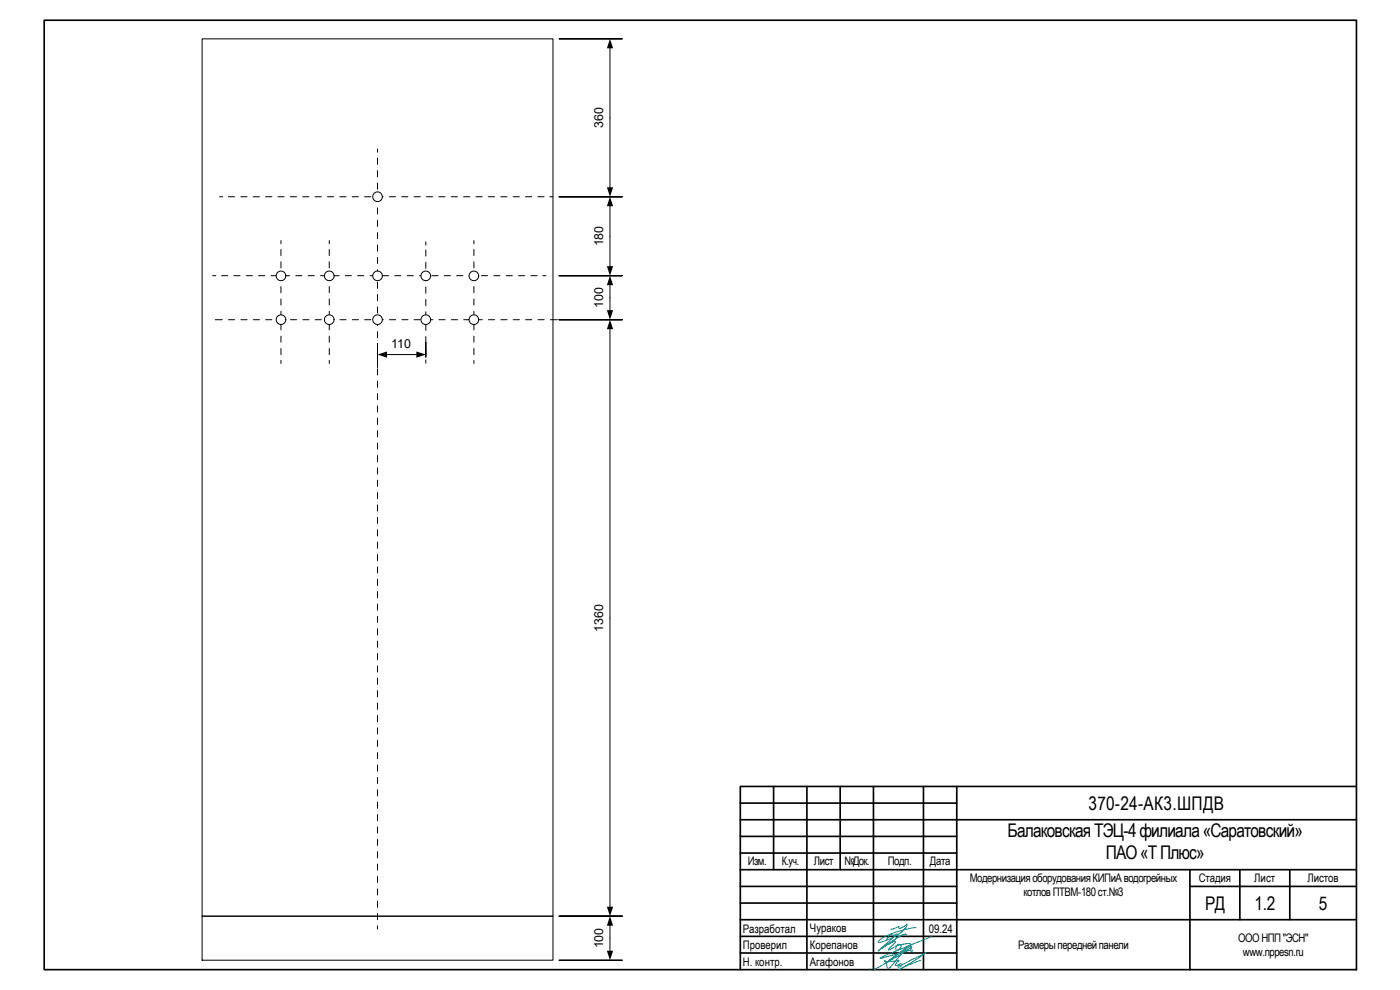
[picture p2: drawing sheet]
<svg xmlns="http://www.w3.org/2000/svg" width="420mm" height="297mm" viewBox="0 0 420 297" stroke-linecap="round" stroke-linejoin="round" font-family="sans-serif">
<g fill="none" stroke="#000" stroke-width=".5">
<path d="M13.3 6.1h393.8v284.8h-393.8zM232.2 236v24.9M242.2 236v54.9M252.1 236v24.9M262.1 236v54.9M277.1 236v54.9M287.1 236v54.9M407.1 236h-184.9v54.9M222.2 246h184.9M222.2 241h64.9M222.2 251h64.9M222.2 255.9h64.9"/>
<path d="M222.2 260.9h184.9M222.2 266h64.9M222.2 271h64.9M357.1 260.9v30M357.1 266h50M372.1 260.9v15M387.1 260.9v15M407.1 275.9h-184.9M222.2 285.9h64.9M222.2 280.9h64.9"/>
</g>
<path d="M274.9 278.4a22.7 22.7 0 0 0-11.2 3.9l-.1 .5a14.5 14.5 0 0 0 8.4-4.7l.2-.8-2.1 1.3a.29 .29 0 0 1-.4-.2 .29 .29 0 0 1 .1-.4l-2.5 .8M261.1 290.7l-.1 .3M269.8 291l4.7-2.8 3.4-2.4-5.4 2.8a3.8 3.8 0 0 1-2.6 1 .37 .37 0 0 1 .3-.5 .37 .37 0 0 1 .4 .5 .6 .6 0 0 1-.4 .6 .6 .6 0 0 1-.7-.3l.3-.4-.9 .3a.54 .54 0 0 1-.2-.6 .54 .54 0 0 1 .5-.4 .51 .51 0 0 0 .5-.7h-.1a7.5 7.5 0 0 1-4.2 .2l.1-.1a1.25 1.25 0 0 1 .6 1.5 .57 .57 0 0 0 .3 .8 .57 .57 0 0 0 .7-.2l1.5-1.8a14.9 14.9 0 0 1 4.9-4.7v.3l-3.2 2.3-8.2 4.6M276.4 288.1l-3.8 1.4-2.8 1.5M279.6 281l-15.5 6.5 .2 .1 9.1-2.6 .5 .2-.2 .3-.3-.1-.2-.3 .3-.6a.49 .49 0 0 0-.1-.5 .49 .49 0 0 0-.5-.1l-7.1 5 7.5-5.7-.6-.1-3.4 .5a.62 .62 0 0 1 1-.1 .62 .62 0 0 1-.2 1l-1 .6-.3-.4 .3-1-2.1 1.3h-.4l2.1-2.2v-.3l-.2-.1-3.9 2.1 5.4-3.6 1.9-.6-1.9 .6-6.5 4.4 5.7-5.1-1.1 .4-.9-.3-1.1 1.6" fill="none" stroke="#008080" stroke-width=".3"/>
<g fill="none" stroke="#000" stroke-width=".3">
<path d="M65.9 59h.9M68.5 59h1.9M72.3 59h1.8M76 59h1.8M79.7 59h1.9M83.4 59h1.9M87.1 59h1.9M90.8 59h1.9M94.6 59h1.8M98.3 59h1.8M102 59h1.9M105.7 59h1.9"/>
<path d="M109.4 59h1.9M113.1 59h1.9M113.3 44.7v1M113.3 47.5v1.9M113.3 51.2v1.9M113.3 54.9v1.9M113.3 58.6v1.9M116.8 59h1.9M120.6 59h1.8M124.3 59h1.8M128 59h1.8M131.7 59h1.9"/>
<path d="M135.4 59h1.9M139.1 59h1.9M142.8 59h1.9M146.6 59h1.8M150.3 59h1.8M154 59h1.9M157.7 59h1.9M161.4 59h1.9M165 59h1M113.3 62.4v1.8M113.3 66.1v1.8M113.3 69.8v1.8"/>
<path d="M113.3 73.5v1.9M113.3 77.2v1.9M63.8 82.7h1M64.6 95.9h2.1M66.5 82.7h1.8M68.6 95.9h1.8M70.2 82.7h1.8M72.3 95.9h1.9M73.9 82.7h1.8M76 95.9h1.9M77.6 82.7h1.9M79.7 95.9h1.9"/>
<path d="M81.3 82.7h1.9M83.4 95.9h1.9M85 82.7h1.9M87.2 95.9h1.8M88.8 82.7h1.8M90.9 95.9h1.8M92.5 82.7h1.8M94.6 95.9h1.8M96.2 82.7h1.8M98.3 95.9h1.8M99.9 82.7h1.9M102 95.9h1.9"/>
<path d="M103.6 82.7h1.9M105.7 95.9h1.9M107.3 82.7h1.9M109.4 95.9h1.9M111.1 82.7h1.8M113.2 95.9h1.8M113.3 80.9v1.9M113.3 84.6v1.9M113.3 88.3v1.9M113.3 92.1v1.8M113.3 95.8v1.8M113.3 99.5v1.9"/>
<path d="M114.8 82.7h1.8M116.9 95.9h1.8M118.5 82.7h1.8M120.6 95.9h1.9M122.2 82.7h1.8M124.3 95.9h1.9M125.9 82.7h1.9M128 95.9h1.9M129.6 82.7h1.9M131.7 95.9h1.9M133.3 82.7h1.9M135.5 95.9h1.8"/>
<path d="M137 82.7h1.9M139.2 95.9h1.8M140.8 82.7h1.8M142.9 95.9h1.8M144.5 82.7h1.8M146.6 95.9h1.9M148.2 82.7h1.8M150.3 95.9h1.9M151.9 82.7h1.9M154 95.9h1.9M155.6 82.7h1.9M157.7 95.9h1.9"/>
<path d="M159.3 82.7h1.9M161.4 95.9h1.9M162.9 82.7h.9M165.2 95.9h2.1M113.3 103.2v1.9M113.3 106.9v1.9M113.3 110.6v1.9M113.3 114.4v1.8M113.3 118.1v1.8M113.3 121.8v1.9M113.3 125.5v1.9M113.3 129.2v1.9"/>
<path d="M113.3 132.9v1.9M113.3 136.7v1.8M113.3 140.4v1.8M113.3 144.1v1.8M113.3 147.8v1.8M113.3 151.5v1.9M113.3 155.2v1.9M113.3 158.9v1.9M113.3 162.6v1.9M113.3 166.4v1.8M113.3 170.1v1.8M113.3 173.8v1.9"/>
<path d="M113.3 177.5v1.9M113.3 181.2v1.9M113.3 184.9v1.9M113.3 188.7v1.8M113.3 192.4v1.8M113.3 196.1v1.9M113.3 199.8v1.9M113.3 203.5v1.9M113.3 207.2v1.9M113.3 210.9v1.9M113.3 214.7v1.8M113.3 218.4v1.8"/>
<path d="M113.3 222.1v1.8M113.3 225.8v1.9M113.3 229.5v1.9M113.3 233.2v1.9M113.3 237v1.8M113.3 240.7v1.8M113.3 244.4v1.8M113.3 248.1v1.9M113.3 251.8v1.9M113.3 255.5v1.9M113.3 259.2v1.9M113.3 263v1.8"/>
<path d="M113.3 266.7v1.8M113.3 270.4v1.8M113.3 274.1v1.8M113.3 277.8v.9"/>
</g>
<circle cx="113.3" cy="59" r="1.45" fill="#fff"/>
<g fill="none" stroke="#000" stroke-width=".3">
<path d="M60.7 11.7h105.3v263.2h-105.3zM183.1 98.5v173.8M186.7 95.9h-18.9h18.9M60.7 274.9h105.3v13.2h-105.3zM186.7 274.9h-18.9h18.9"/>
<circle cx="113.3" cy="59" r="1.45"/>
</g>
<path d="M183.1 95.9l.9 2.9h-1.9zM182.1 272.1h1.9l-.9 2.8z" fill="#000"/>
<path d="M176.9 180.8h5.4v9.2h-5.4z" fill="#fff"/>
<path d="M183.1 277.5v8M186.7 274.9h-18.9h18.9M186.7 288.1h-18.9h18.9" fill="none" stroke="#000" stroke-width=".3"/>
<path d="M183.1 274.9l.9 2.8h-1.9zM182.1 285.3h1.9l-.9 2.8z" fill="#000"/>
<path d="M176.9 277.9h5.4v7.1h-5.4z" fill="#fff"/>
<path d="M183.1 14.3v42.2M186.7 11.7h-18.9h18.9M186.7 59h-18.9h18.9" fill="none" stroke="#000" stroke-width=".3"/>
<path d="M183.1 11.7l.9 2.8h-1.9zM182.1 56.2h1.9l-.9 2.8z" fill="#000"/>
<path d="M176.9 31.8h5.4v7.1h-5.4z" fill="#fff"/>
<path d="M186.7 59h-18.9h18.9M183.1 61.7v18.5M186.7 82.7h-18.9h18.9" fill="none" stroke="#000" stroke-width=".3"/>
<path d="M183.1 59l.9 2.9h-1.9zM182.1 79.9h1.9l-.9 2.8z" fill="#000"/>
<path d="M176.9 67.3h5.4v7.2h-5.4z" fill="#fff"/>
<g fill="none" stroke="#000" stroke-width=".3">
<path d="M84.3 72.2v.9M84.3 74.8v1.9M84.3 78.5v1.9M127.8 72.6v.9M127.8 75v1.8M127.8 78.7v1.8M142.2 72.2v.9M142.2 74.8v1.9M142.2 78.5v1.9M84.3 82.3v1.8M84.3 86v1.8M84.3 89.7v1.8"/>
<path d="M84.3 93.4v1.9M84.3 97.1v1.9M127.8 82.4v1.9M127.8 86.1v1.9M127.8 89.8v1.9M127.8 93.6v1.8M127.8 97.3v1.8M142.2 82.3v1.8M142.2 86v1.8M142.2 89.7v1.8M142.2 93.4v1.9M142.2 97.1v1.9"/>
<path d="M84.3 100.8v1.9M84.3 104.6v1.8M84.3 108.1v1M113.3 110.1v-7.1v7.1M115.9 106.4h9.3M127.8 102.7v4.5v-4.5M127.8 101v1.8M127.8 104.7v1.9M127.8 108v1M142.2 100.8v1.9M142.2 104.6v1.8M142.2 108.1v1"/>
</g>
<path d="M113.3 106.4l2.9-.9v1.8zM125 105.5l2.8 .9-2.8 .9z" fill="#000"/>
<path d="M117 100.3h7.1v5.4h-7.1z" fill="#fff"/>
<path d="M183.1 85.3v8M186.7 95.9h-18.9h18.9M186.7 82.7h-18.9h18.9" fill="none" stroke="#000" stroke-width=".3"/>
<path d="M183.1 82.7l.9 2.9h-1.9zM182.1 93.1h1.9l-.9 2.8z" fill="#000"/>
<path d="M176.9 85.8h5.4v7.1h-5.4z" fill="#fff"/>
<path d="M98.8 72.2v.9M98.8 74.8v1.9M98.8 78.5v1.9M98.8 82.3v1.8M98.8 86v1.8M98.8 89.7v1.8M98.8 93.4v1.9M98.8 97.1v1.9M98.8 100.8v1.9M98.8 104.6v1.8M98.8 108.1v1" fill="none" stroke="#000" stroke-width=".3"/>
<circle cx="142.2" cy="82.8" r="1.45" fill="#fff"/>
<circle cx="142.2" cy="82.8" r="1.45" fill="none" stroke="#000" stroke-width=".3"/>
<circle cx="127.8" cy="82.8" r="1.45" fill="#fff"/>
<circle cx="127.8" cy="82.8" r="1.45" fill="none" stroke="#000" stroke-width=".3"/>
<circle cx="113.3" cy="82.8" r="1.45" fill="#fff"/>
<circle cx="113.3" cy="82.8" r="1.45" fill="none" stroke="#000" stroke-width=".3"/>
<circle cx="98.8" cy="82.8" r="1.45" fill="#fff"/>
<circle cx="98.8" cy="82.8" r="1.45" fill="none" stroke="#000" stroke-width=".3"/>
<circle cx="84.3" cy="82.8" r="1.45" fill="#fff"/>
<circle cx="84.3" cy="82.8" r="1.45" fill="none" stroke="#000" stroke-width=".3"/>
<circle cx="142.2" cy="95.9" r="1.45" fill="#fff"/>
<circle cx="142.2" cy="95.9" r="1.45" fill="none" stroke="#000" stroke-width=".3"/>
<circle cx="127.8" cy="95.9" r="1.45" fill="#fff"/>
<circle cx="127.8" cy="95.9" r="1.45" fill="none" stroke="#000" stroke-width=".3"/>
<circle cx="113.3" cy="95.9" r="1.45" fill="#fff"/>
<circle cx="113.3" cy="95.9" r="1.45" fill="none" stroke="#000" stroke-width=".3"/>
<circle cx="98.8" cy="95.9" r="1.45" fill="#fff"/>
<circle cx="98.8" cy="95.9" r="1.45" fill="none" stroke="#000" stroke-width=".3"/>
<circle cx="84.3" cy="95.9" r="1.45" fill="#fff"/>
<circle cx="84.3" cy="95.9" r="1.45" fill="none" stroke="#000" stroke-width=".3"/>
<g font-size="5.7">
<text x="326.7" y="243">370-24-АК3.ШПДВ</text>
<text x="302.4" y="251.2">БалаковскаяТЭЦ-4филиала«Саратовский»</text>
<text x="331.9" y="257.8">ПАО«ТПлюс»</text>
<text x="361.7" y="272.9">РД</text>
<text x="376.5" y="272.9">1.2</text>
<text x="395.8" y="272.9">5</text>
</g>
<g font-size="3.7">
<text x="181" y="38.4" transform="rotate(-90 181 38.4)">360</text>
<text x="181" y="74" transform="rotate(-90 181 74)">180</text>
<text x="181" y="92.4" transform="rotate(-90 181 92.4)">100</text>
<text x="117.4" y="104.3">110</text>
<text x="181" y="189.5" transform="rotate(-90 181 189.5)">1360</text>
<text x="181" y="284.6" transform="rotate(-90 181 284.6)">100</text>
</g>
<g font-size="3.5">
<text x="224.4" y="259.7">Изм.</text>
<text x="234.7" y="259.7">К.уч.</text>
<text x="244.3" y="259.7">Лист</text>
<text x="253.4" y="259.7">№Док.</text>
<text x="266.4" y="259.7">Подп.</text>
<text x="279" y="259.7">Дата</text>
<text x="291.1" y="264.7">МодернизацияоборудованияКИПиАводогрейных</text>
<text x="307.2" y="268.8">котловПТВМ-180ст.№3</text>
<text x="359.8" y="264.7">Стадия</text>
<text x="376.4" y="264.7">Лист</text>
<text x="392.4" y="264.7">Листов</text>
<text x="222.9" y="279.9">Разработал</text>
<text x="243.1" y="279.7">Чураков</text>
<text x="278.8" y="279.9">09.24</text>
<text x="222.9" y="284.8">Проверил</text>
<text x="243.1" y="284.8">Корепанов</text>
<text x="305.6" y="284.7">Размерыпереднейпанели</text>
<text x="371.6" y="282.6">ОООНПП&quot;ЭСН&quot;</text>
<text x="373" y="286.7">www.nppesn.ru</text>
<text x="222.9" y="289.8">Н. контр.</text>
<text x="243.1" y="289.9">Агафонов</text>
</g>
</svg>
